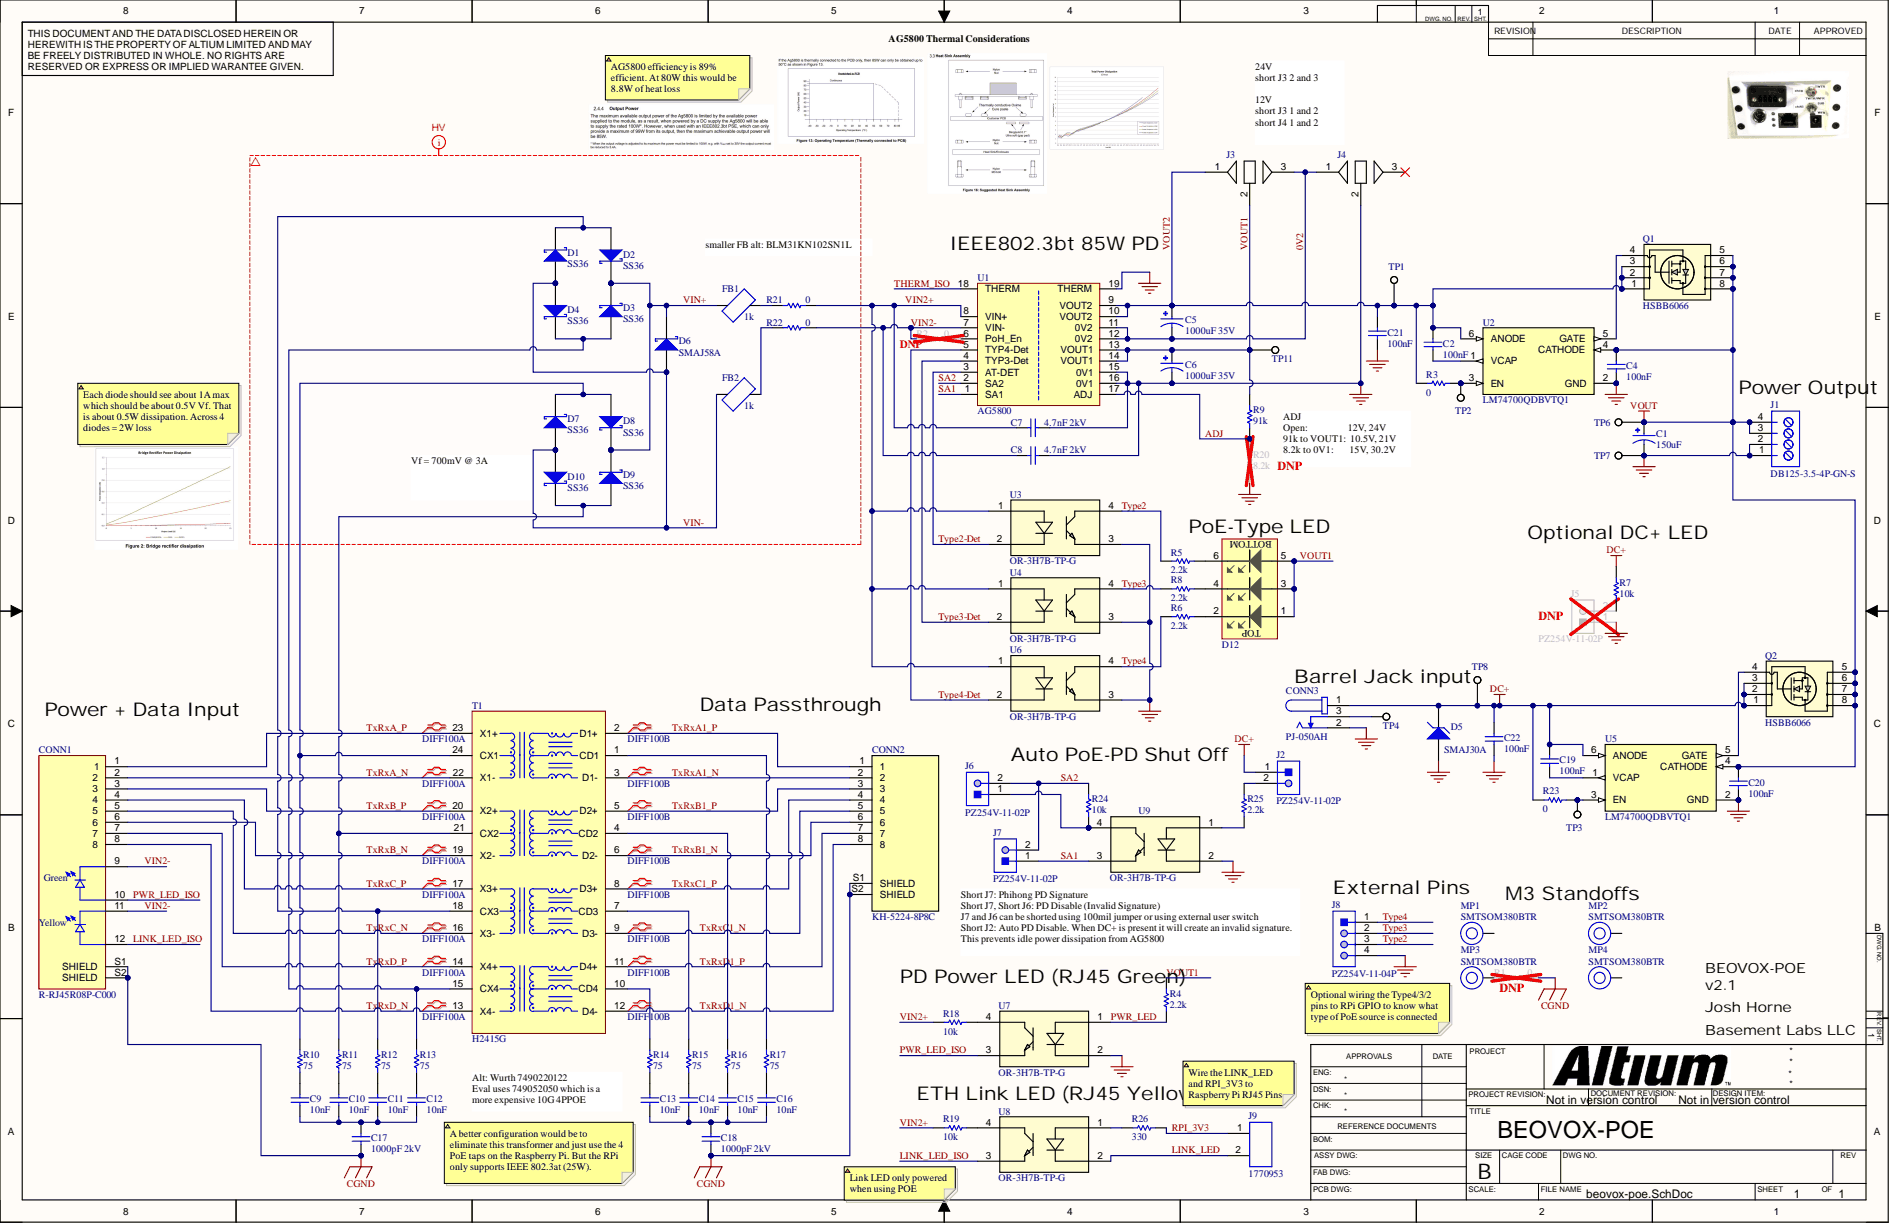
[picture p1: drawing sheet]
# Altium project beovox-poe.PrjPcb
ItemRevision: v2.0; PCB_ENGINEER: JOSH HORNE; PCB_TITLE_1: BEOVOX-POE; PCB_TITLE_2: v2.0; Revision: v2.0; Title: BEOVOX-POE
1 sheet, 96 parts. Net scope: global (net labels, ports and power ports of the same name join across sheets).
Board file: beovox-poe.PcbDoc

## Sheet beovox-poe.SchDoc: BEOVOX-POE
size 431 x 279 mm; SheetNumber: 1; SheetTotal: 1

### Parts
C1  150uF  [CAP_CAN_10D_16H_THT]
C2  100nF  [CAP_0603_SK]
C4  100nF  [CAP_0603_SK]
C5  1000uF 35V  [CAP_TH_5_10X20]
C6  1000uF 35V  [CAP_TH_5_10X20]
C7  4.7nF 2kV  [CAP_1206_SK]
C8  4.7nF 2kV  [CAP_1206_SK]
C9  10nF  [CAP_0603_SK]
C10  10nF  [CAP_0603_SK]
C11  10nF  [CAP_0603_SK]
C12  10nF  [CAP_0603_SK]
C13  10nF  [CAP_0603_SK]
C14  10nF  [CAP_0603_SK]
C15  10nF  [CAP_0603_SK]
C16  10nF  [CAP_0603_SK]
C17  1000pF 2kV  [CAP_1206_SK]
C18  1000pF 2kV  [CAP_1206_SK]
C19  100nF  [CAP_0603_SK]
C20  100nF  [CAP_0603_SK]
C21  100nF  [CAP_0603_SK]
C22  100nF  [CAP_0603_SK]
CONN1  R-RJ45R08P-C000  [R-RJ45R08P-C000]
CONN2  KH-5224-8P8C  [CONN_RJ45_KH-5224-8P8C]
CONN3  PJ-050AH  [CUI_PJ-050AH]
D1  SS36  [DIOD-SMA-2_V]
D2  SS36  [DIOD-SMA-2_V]
D3  SS36  [DIOD-SMA-2_V]
D4  SS36  [DIOD-SMA-2_V]
D5  SMAJ30A  [DIOD-B360A_V]
D6  SMAJ58A  [DIOD-SMA-2_V]
D7  SS36  [DIOD-SMA-2_V]
D8  SS36  [DIOD-SMA-2_V]
D9  SS36  [DIOD-SMA-2_V]
D10  SS36  [DIOD-SMA-2_V]
D12  3 Diode Vertical LED Green  [MHK33147CGBTD]  (value not drawn)
FB1  1k  [FB_1810]
FB2  1k  [FB_1810]
J1  DB125-3.5-4P-GN-S  [DB125-3.5-4P-GN-S]
J2  PZ254V-11-02P  [61300211121]
J3  JUMPER  [SOLDER_JUMPER_3 large]  (value not drawn)  (no BOM)
J4  JUMPER  [SOLDER_JUMPER_3 large]  (value not drawn)  (no BOM)
J5  PZ254V-11-02P  [61300211121]
J6  PZ254V-11-02P  [61300211121]
J7  PZ254V-11-02P  [61300211121]
J8  PZ254V-11-04P  [HDR_MALE_1x4]
J9  1770953  [1770953]
MP1  SMTSOM380BTR  [SMTSOM380_PlatedScrew]
MP2  SMTSOM380BTR  [SMTSOM380_PlatedScrew]
MP3  SMTSOM380BTR  [SMTSOM380_PlatedScrew]
MP4  SMTSOM380BTR  [SMTSOM380_PlatedScrew]
Q1  HSBB6066  [PPAK3X3_GAS]
Q2  HSBB6066  [PPAK3X3_GAS]
R1  0  [RES_0805]
R2  0  [RES_0603]
R3  0  [RES_0603]
R4  2.2k  [RES_0603]
R5  2.2k  [RES_0603]
R6  2.2k  [RES_0603]
R7  10k  [RES_0603]
R8  2.2k  [RES_0603]
R9  91k  [RES_0603]
R10  75  [RES_0603]
R11  75  [RES_0603]
R12  75  [RES_0603]
R13  75  [RES_0603]
R14  75  [RES_0603]
R15  75  [RES_0603]
R16  75  [RES_0603]
R17  75  [RES_0603]
R18  10k  [RES_0603]
R19  10k  [RES_0603]
R20  8.2k  [RES_0603]
R21  0  [RES_1812]
R22  0  [RES_1812]
R23  0  [RES_0603]
R24  10k  [RES_0603]
R25  2.2k  [RES_0603]
R26  330  [RES_0603]
T1  H2415G  [XFMR_H2415G]
TP1  TP  [Test_Point]  (value not drawn)  (no BOM)
TP2  TP  [Test_Point]  (value not drawn)  (no BOM)
TP3  TP  [Test_Point]  (value not drawn)  (no BOM)
TP4  TP  [Test_Point]  (value not drawn)  (no BOM)
TP6  TP  [Test_Point]  (value not drawn)  (no BOM)
TP7  TP  [Test_Point]  (value not drawn)  (no BOM)
TP8  TP  [Test_Point]  (value not drawn)  (no BOM)
TP11  TP  [Test_Point]  (value not drawn)  (no BOM)
U1  AG5800  [AG5800]
U2  LM74700QDBVTQ1  [SOT95P280X145-6N]
U3  OR-3H7B-TP-G  [SOIC_(B)(TA)-VG_EVS]
U4  OR-3H7B-TP-G  [SOIC_(B)(TA)-VG_EVS]
U5  LM74700QDBVTQ1  [SOT95P280X145-6N]
U6  OR-3H7B-TP-G  [SOIC_(B)(TA)-VG_EVS]
U7  OR-3H7B-TP-G  [SOIC_(B)(TA)-VG_EVS]
U8  OR-3H7B-TP-G  [SOIC_(B)(TA)-VG_EVS]
U9  OR-3H7B-TP-G  [SOIC_(B)(TA)-VG_EVS]

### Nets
CGND: C17.1 C18.1 CONN1.S1(SHIELD) CONN1.S2(SHIELD) CONN2.S1(SHIELD) CONN2.S2(SHIELD) R1.2
DC+: C19.2 C22.2 CONN3.1 D5.2(K) J2.1 Q2.1 Q2.2 Q2.3 R7.1 R23.2 TP8.1 U5.6(ANODE)
GND: C1.N C4.1 C6.N C7.2 C8.2 C20.1 C21.1 C22.1 CONN3.2 D5.1(A) J1.1 J1.2 J4.2 J5.1 J8.4 R20.1 TP7.1 U1.15(0V1) U1.16(0V1) U1.19(THERM) U2.2(GND) U3.3 U4.3 U5.2(GND) U6.3 U7.2 U9.2
VOUT: C1.P C4.2 C20.2 J1.3 J1.4 Q1.5 Q1.6 Q1.7 Q1.8 Q2.5 Q2.6 Q2.7 Q2.8 TP6.1 U2.4(CATHODE) U5.4(CATHODE)
0V2: C5.N J3.3 J4.1 U1.11(0V2) U1.12(0V2)
ADJ: R9.2 R20.2 U1.17(ADJ)
LINK_LED: J9.2 U8.2
LINK_LED_ISO: CONN1.12 U8.3
PWR_LED: R4.1 U7.1
PWR_LED_ISO: CONN1.10 U7.3
RPI_3V3: J9.1 R26.2
SA1: J7.1 U1.1(SA1) U9.3
SA2: J6.2 J7.2 R24.2 U1.2(SA2)
THERM_ISO: U1.18(THERM)
TxRxA1_N: CONN2.2 T1.3(D1-)
TxRxA1_P: CONN2.1 T1.2(D1+)
TxRxA_N: CONN1.2 T1.22(X1-)
TxRxA_P: CONN1.1 T1.23(X1+)
TxRxB1_N: CONN2.6 T1.6(D2-)
TxRxB1_P: CONN2.3 T1.5(D2+)
TxRxB_N: CONN1.6 T1.19(X2-)
TxRxB_P: CONN1.3 T1.20(X2+)
TxRxC1_N: CONN2.5 T1.9(D3-)
TxRxC1_P: CONN2.4 T1.8(D3+)
TxRxC_N: CONN1.5 T1.16(X3-)
TxRxC_P: CONN1.4 T1.17(X3+)
TxRxD1_N: CONN2.8 T1.12(D4-)
TxRxD1_P: CONN2.7 T1.11(D4+)
TxRxD_N: CONN1.8 T1.13(X4-)
TxRxD_P: CONN1.7 T1.14(X4+)
Type2: J8.3 R5.2 U3.4
Type2-Det: U1.3(AT-DET) U3.2
Type3: J8.2 R8.2 U4.4
Type3-Det: U1.4(TYP3-Det) U4.2
Type4: J8.1 R6.2 U6.4
Type4-Det: U1.5(TYP4-Det) U6.2
VIN2+: C7.1 R18.2 R19.2 R21.2 U1.8(VIN+) U3.1 U4.1 U6.1
VIN2-: C8.1 CONN1.9 CONN1.11 R2.2 R22.2 U1.7(VIN-)
VIN+: D2.2(K) D3.2(K) D6.2(K) D8.2(K) D9.2(K) FB1.1
VIN-: D1.1(A) D4.1(A) D6.1(A) D7.1(A) D10.1(A) FB2.1
VOUT1: C6.P D12.1 D12.3 D12.5 J3.2 R4.2 R9.1 TP11.1 U1.13(VOUT1) U1.14(VOUT1)
VOUT2: C2.2 C5.P C21.2 J3.1 Q1.1 Q1.2 Q1.3 R3.2 TP1.1 U1.9(VOUT2) U1.10(VOUT2) U2.6(ANODE)
NetC2_1: C2.1 U2.1(VCAP)
NetC9_1: C9.1 C10.1 C11.1 C12.1 C17.2
NetC9_2: C9.2 R10.1
NetC10_2: C10.2 R11.1
NetC11_2: C11.2 R12.1
NetC12_2: C12.2 R13.1
NetC13_1: C13.1 C14.1 C15.1 C16.1 C18.2
NetC13_2: C13.2 R14.1
NetC14_2: C14.2 R15.1
NetC15_2: C15.2 R16.1
NetC16_2: C16.2 R17.1
NetC19_1: C19.1 U5.1(VCAP)
NetCONN3_3: CONN3.3 TP4.1
NetD1_2: D1.2(K) D2.1(A) R12.2 T1.18(CX3)
NetD3_1: D3.1(A) D4.2(K) R13.2 T1.15(CX4)
NetD7_2: D7.2(K) D8.1(A) R10.2 T1.24(CX1)
NetD9_1: D9.1(A) D10.2(K) R11.2 T1.21(CX2)
NetD12_2: D12.2 R6.1
NetD12_4: D12.4 R8.1
NetD12_6: D12.6 R5.1
NetFB1_2: FB1.2 R21.1
NetFB2_2: FB2.2 R22.1
NetJ2_2: J2.2 R25.2
NetJ5_2: J5.2 R7.2
NetJ6_1: J6.1 R24.1 U9.4
NetMP3_1: MP3.1 R1.1
NetQ1_4: Q1.4 U2.5(GATE)
NetQ2_4: Q2.4 U5.5(GATE)
NetR2_1: R2.1 U1.6(PoH_En)
NetR3_1: R3.1 TP2.1 U2.3(EN)
NetR14_2: R14.2 T1.10(CD4)
NetR15_2: R15.2 T1.7(CD3)
NetR16_2: R16.2 T1.4(CD2)
NetR17_2: R17.2 T1.1(CD1)
NetR18_1: R18.1 U7.4
NetR19_1: R19.1 U8.4
NetR23_1: R23.1 TP3.1 U5.3(EN)
NetR25_1: R25.1 U9.1
NetR26_1: R26.1 U8.1

Not connected (* = marked no-connect by the designer): J4 3*; MP1 1; MP2 1; MP4 1

### Layout directives
net class HV: VIN+, VIN-
differential pair; differential pair class DIFF100A: TxRxA_N, TxRxA_P, TxRxB_N, TxRxB_P, TxRxC_N, TxRxC_P, TxRxD_N, TxRxD_P
differential pair; differential pair class DIFF100B: TxRxA1_N, TxRxA1_P, TxRxB1_N, TxRxB1_P, TxRxC1_N, TxRxC1_P, TxRxD1_N, TxRxD1_P

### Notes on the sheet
- AG5800 Thermal Considerations
- AG5800 efficiency is ~89% efficient. At 80W this would be 8.8W of heat loss
- 24V
  short J3 2 and 3
  12V
  short J3 1 and 2
  short J4 1 and 2
- smaller FB alt: BLM31KN102SN1L
- (near U1) IEEE802.3bt 85W PD
- (near R2) DNP
- (near J1) Power Output
- Each diode should see about 1A max which should be about 0.5V Vf. That is about 0.5W dissipation. Across 4 diodes = 2W loss
- DNP
- ADJ
  Open:                  12V, 24V
  91k to VOUT1:  10.5V, 21V
  8.2k to 0V1:       15V, 30.2V
- Vf = 700mV @ 3A
- PoE-Type LED
- (near R7) Optional DC+ LED
- (near J5) DNP
- (near TP8) Barrel Jack input
- Power + Data Input
- Data Passthrough
- Auto PoE-PD Shut Off
- External Pins
- M3 Standoffs
- Short J7: Phihong PD Signature
  Short J7, Short J6: PD Disable (Invalid Signature)
  J7 and J6 can be shorted using 100mil jumper or using external user switch
  Short J2: Auto PD Disable. When DC+ is present it will create an invalid signature. This prevents idle power dissipation from AG5800
- (near R4) PD Power LED (RJ45 Green)
- (near R1) DNP
- Josh Horne
- Optional wiring the Type4/3/2 pins to RPi GPIO to know what type of PoE source is connected
- Basement Labs LLC
- Alt: Wurth 7490220122
  Eval uses 749052050 which is a more expensive 10G 4PPOE
- ETH Link LED (RJ45 Yellow)
- Wire the LINK_LED and RPI_3V3 to Raspberry Pi RJ45 Pins
- A better configuration would be to eliminate this transformer and just use the 4 PoE taps on the Raspberry Pi. But the RPi only supports IEEE 802.3at (25W).
- Link LED only powered when using POE

## Assembly variants
assembly: not fitted J5 R1 R2 R20
